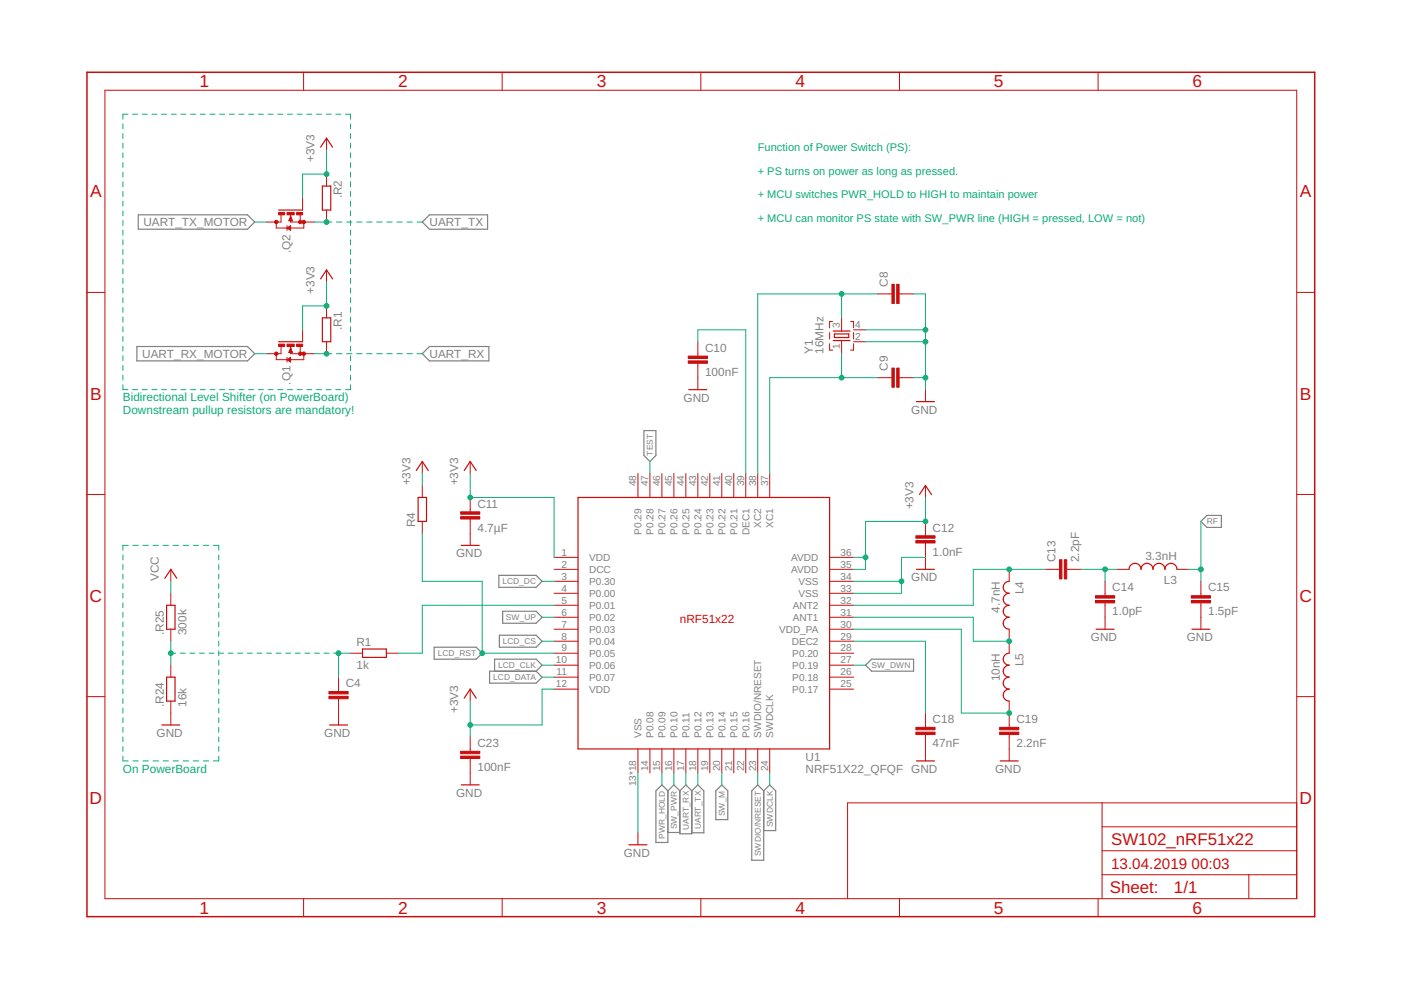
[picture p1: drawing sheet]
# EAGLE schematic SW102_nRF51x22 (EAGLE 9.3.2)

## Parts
.Q1  BSS123  [SOT23]
.Q2  BSS123  [SOT23]
.R1  R-EU_R0603  [R0603]
.R2  R-EU_R0603  [R0603]
.R24  16k  R-EU_R0603  [R0603]
.R25  300k  R-EU_R0603  [R0603]
C4  CAPACITOR_0402_N  [RESC0402_N]
C8  CAPACITOR_0402_N  [RESC0402_N]
C9  CAPACITOR_0402_N  [RESC0402_N]
C10  100nF  CAPACITOR_0402_N  [RESC0402_N]
C11  4.7µF  CAPACITOR_0603_N  [RESC0603_N]
C12  1.0nF  CAPACITOR_0402_N  [RESC0402_N]
C13  2.2pF  CAPACITOR_0402_N  [RESC0402_N]
C14  1.0pF  CAPACITOR_0402_N  [RESC0402_N]
C15  1.5pF  CAPACITOR_0402_N  [RESC0402_N]
C18  47nF  CAPACITOR_0402_N  [RESC0402_N]
C19  2.2nF  CAPACITOR_0402_N  [RESC0402_N]
C23  100nF  CAPACITOR_0402_N  [RESC0402_N]
L3  3.3nH  INDUCTOR_0402_N  [RESC0402_N]
L4  4.7nH  INDUCTOR_0402_N  [RESC0402_N]
L5  10nH  INDUCTOR_0402_N  [RESC0402_N]
R1  1k  R-EU_R0603  [R0603]
R4  R-EU_R0603  [R0603]
U1  NRF51X22_QFQF  [QFN40P600X600X90-48_N]
Y1  16MHz  XTAL_32MHZ  [BT-XTAL_2016_N]

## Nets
+3V3: .Q1.1(G) .Q2.1(G) .R1.1 .R2.1 C11.1 C12.1 C23.1 R4.2 U1.1(VDD) U1.12(VDD) U1.35(AVDD) U1.36(AVDD)
BAT+_ADC: R1.2 U1.5(P0.01)
GND: .R24.1 C4.2 C8.2 C9.2 C10.2 C11.2 C12.2 C14.2 C15.2 C18.2 C19.2 C23.2 U1.13(VSS) U1.33(VSS) U1.34(VSS) U1.PAD(VSS) U1.PAD@VIA01(VSS) U1.PAD@VIA02(VSS) U1.PAD@VIA03(VSS) U1.PAD@VIA04(VSS) U1.PAD@VIA05(VSS) U1.PAD@VIA06(VSS) U1.PAD@VIA07(VSS) U1.PAD@VIA08(VSS) U1.PAD@VIA09(VSS) U1.PAD@VIA10(VSS) U1.PAD@VIA11(VSS) U1.PAD@VIA12(VSS) U1.PAD@VIA13(VSS) U1.PAD@VIA14(VSS) U1.PAD@VIA15(VSS) U1.PAD@VIA16(VSS) Y1.2 Y1.4
LCD_CLK: U1.10(P0.06)
LCD_CS: U1.8(P0.04)
LCD_DATA: U1.11(P0.07)
LCD_DC: U1.3(P0.30)
LCD_RST: R4.1 U1.9(P0.05)
N$1: L4.1 L5.2 U1.31(ANT1)
N$3: C8.1 U1.38(XC2) Y1.3
N$4: .R24.2 .R25.1 C4.1 R1.1
N$5: C18.1 U1.29(DEC2)
N$6: C10.1 U1.39(DEC1)
N$7: C19.1 L5.1 U1.30(VDD_PA)
N$9: C13.1 L4.2 U1.32(ANT2)
N$10: C13.2 C14.1 L3.1
PWR_HOLD: U1.15(P0.09)
RF: C15.1 L3.2
SW_DWN: U1.27(P0.19)
SW_M: U1.20(P0.14)
SW_PWR: U1.16(P0.10)
SW_UP: U1.6(P0.02)
SWDCLK: U1.24(SWDCLK)
SWDIO/NRESET: U1.23(SWDIO/NRESET)
TEST: U1.47(P0.28)
UART_RX: .Q1.2(S) .R1.2 U1.17(P0.11)
UART_RX_MOTOR: .Q1.3(D)
UART_TX: .Q2.2(S) .R2.2 U1.18(P0.12)
UART_TX_MOTOR: .Q2.3(D)
VCC: .R25.2
X1: C9.1 U1.37(XC1) Y1.1
Unconnected: U1.4(P0.00) U1.7(P0.03) U1.14(P0.08) U1.19(P0.13) U1.21(P0.15) U1.22(P0.16) U1.25(P0.17) U1.26(P0.18) U1.28(P0.20) U1.40(P0.21) U1.41(P0.22) U1.42(P0.23) U1.43(P0.24) U1.44(P0.25) U1.45(P0.26) U1.46(P0.27) U1.48(P0.29)

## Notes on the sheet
- Function of Power Switch (PS):
  
  + PS turns on power as long as pressed.
  
  + MCU switches PWR_HOLD to HIGH to maintain power
  
  + MCU can monitor PS state with SW_PWR line (HIGH = pressed, LOW = not)
- Bidirectional Level Shifter (on PowerBoard)
  Downstream pullup resistors are mandatory!
- On PowerBoard

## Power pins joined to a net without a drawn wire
DCC: U1.2(DCC)
